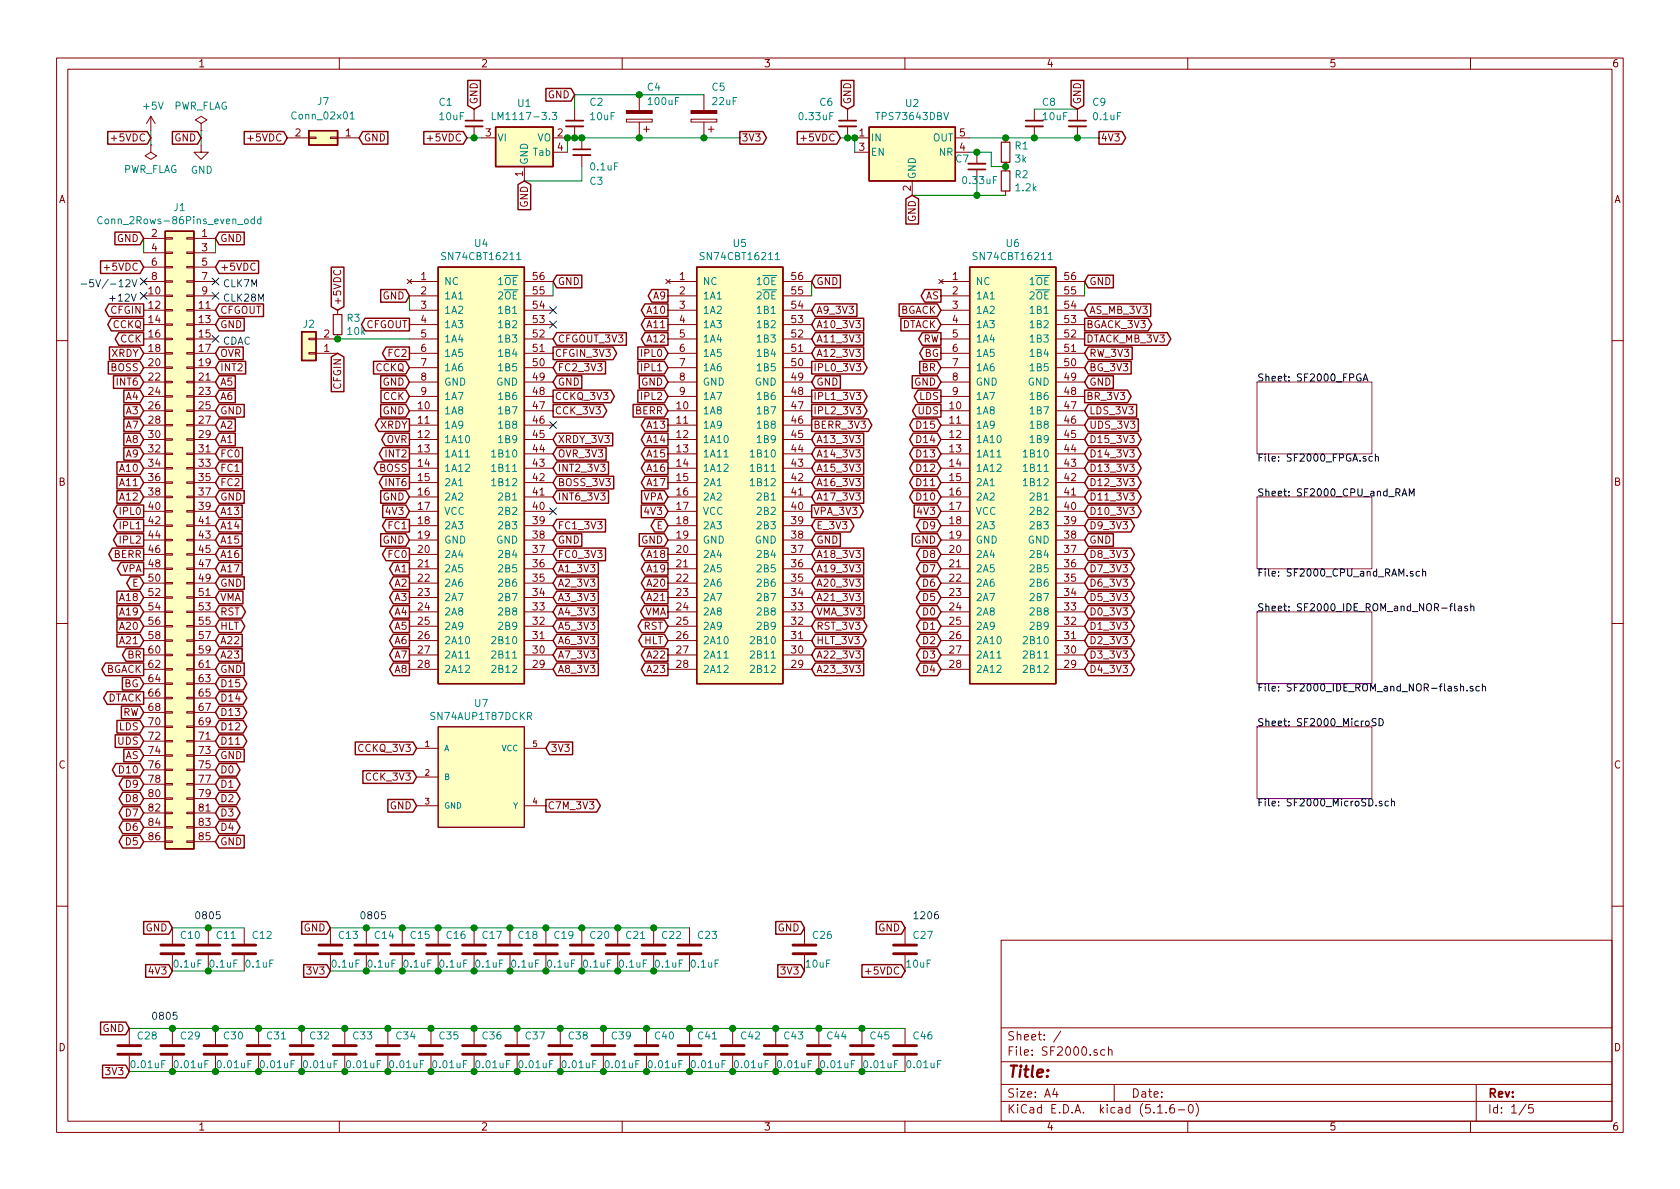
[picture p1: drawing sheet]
EESchema Schematic File Version 4
EELAYER 30 0
EELAYER END
$Descr A4 11693 8268
encoding utf-8
Sheet 1 5
Title ""
Date ""
Rev ""
Comp ""
Comment1 ""
Comment2 ""
Comment3 ""
Comment4 ""
$EndDescr
Text GLabel 1050 950  0    50   Input ~ 0
+5VDC
$Comp
L power:PWR_FLAG #FLG0101
U 1 1
P 1050 1000
F 0 "#FLG0101" H 1050 1075 50  0001 C CNN
F 1 "PWR_FLAG" H 1050 1173 50  0000 C CNN
F 2 "" H 1050 1000 50  0001 C CNN
F 3 "~" H 1050 1000 50  0001 C CNN
	1    1050 1000
	-1   0    0    1   
$EndComp
$Comp
L power:+5V #PWR0101
U 1 1
P 1050 900
F 0 "#PWR0101" H 1050 750 50  0001 C CNN
F 1 "+5V" H 1065 1073 50  0000 C CNN
F 2 "" H 1050 900 50  0001 C CNN
F 3 "" H 1050 900 50  0001 C CNN
	1    1050 900 
	1    0    0    -1  
$EndComp
Wire Wire Line
	1050 1000 1050 900 
$Comp
L power:PWR_FLAG #FLG0102
U 1 1
P 1400 900
F 0 "#FLG0102" H 1400 975 50  0001 C CNN
F 1 "PWR_FLAG" H 1400 1073 50  0000 C CNN
F 2 "" H 1400 900 50  0001 C CNN
F 3 "~" H 1400 900 50  0001 C CNN
	1    1400 900 
	1    0    0    -1  
$EndComp
$Comp
L power:GND #PWR0102
U 1 1
P 1400 1000
F 0 "#PWR0102" H 1400 750 50  0001 C CNN
F 1 "GND" H 1405 827 50  0000 C CNN
F 2 "" H 1400 1000 50  0001 C CNN
F 3 "" H 1400 1000 50  0001 C CNN
	1    1400 1000
	1    0    0    -1  
$EndComp
Wire Wire Line
	1400 900  1400 1000
Text GLabel 1400 950  0    50   Input ~ 0
GND
$Comp
L SF2000:Conn_2Rows-86Pins_even_odd J1
U 1 1
P 1250 3750
F 0 "J1" H 1250 6067 50  0000 C CNN
F 1 "Conn_2Rows-86Pins_even_odd" H 1250 5976 50  0000 C CNN
F 2 "SF2000:A500_86pin_Edge_Connector" H 1200 4050 50  0001 C CNN
F 3 "~" H 1200 4050 50  0001 C CNN
	1    1250 3750
	1    0    0    -1  
$EndComp
Text GLabel 1500 1650 2    50   Input ~ 0
GND
Text GLabel 1500 1850 2    50   Input ~ 0
+5VDC
Text GLabel 1000 1650 0    50   Input ~ 0
GND
Text GLabel 1000 1850 0    50   Input ~ 0
+5VDC
Text GLabel 1500 2250 2    50   Input ~ 0
GND
Text GLabel 1500 2150 2    50   Input ~ 0
CFGOUT
Text GLabel 1000 2250 0    50   Output ~ 0
CCKQ
Text GLabel 1000 2350 0    50   Output ~ 0
CCK
Text GLabel 1500 2450 2    50   Input ~ 0
OVR
Text GLabel 1000 2450 0    50   Input ~ 0
XRDY
Text GLabel 1500 2550 2    50   Input ~ 0
INT2
Text GLabel 1000 2550 0    50   Input ~ 0
BOSS
Text GLabel 1500 2650 2    50   Input ~ 0
A5
Text GLabel 1000 2650 0    50   Input ~ 0
INT6
Text GLabel 1500 2750 2    50   Input ~ 0
A6
Text GLabel 1000 2750 0    50   Input ~ 0
A4
Text GLabel 1500 2850 2    50   Input ~ 0
GND
Text GLabel 1000 2850 0    50   Input ~ 0
A3
Text GLabel 1500 2950 2    50   Input ~ 0
A2
Text GLabel 1000 2950 0    50   Input ~ 0
A7
Text GLabel 1500 3050 2    50   Input ~ 0
A1
Text GLabel 1000 3050 0    50   Input ~ 0
A8
Text GLabel 1500 3150 2    50   Input ~ 0
FC0
Text GLabel 1000 3150 0    50   Input ~ 0
A9
Text GLabel 1500 3250 2    50   Input ~ 0
FC1
Text GLabel 1000 3250 0    50   Input ~ 0
A10
Text GLabel 1500 3350 2    50   Input ~ 0
FC2
Text GLabel 1000 3350 0    50   Input ~ 0
A11
Text GLabel 1500 3450 2    50   Input ~ 0
GND
Text GLabel 1000 3450 0    50   Input ~ 0
A12
Text GLabel 1500 3550 2    50   Input ~ 0
A13
Text GLabel 1000 3550 0    50   Output ~ 0
IPL0
Text GLabel 1500 3650 2    50   Input ~ 0
A14
Text GLabel 1000 3650 0    50   Output ~ 0
IPL1
Text GLabel 1500 3750 2    50   Input ~ 0
A15
Text GLabel 1000 3750 0    50   Output ~ 0
IPL2
Text GLabel 1500 3850 2    50   Input ~ 0
A16
Text GLabel 1000 3850 0    50   Output ~ 0
BERR
Text GLabel 1500 3950 2    50   Input ~ 0
A17
Text GLabel 1000 3950 0    50   Output ~ 0
VPA
Text GLabel 1500 4050 2    50   Input ~ 0
GND
Text GLabel 1000 4050 0    50   BiDi ~ 0
E
Text GLabel 1500 4150 2    50   Input ~ 0
VMA
Text GLabel 1000 4150 0    50   Input ~ 0
A18
Text GLabel 1500 4250 2    50   BiDi ~ 0
RST
Text GLabel 1000 4250 0    50   Input ~ 0
A19
Text GLabel 1500 4350 2    50   BiDi ~ 0
HLT
Text GLabel 1000 4350 0    50   Input ~ 0
A20
Text GLabel 1500 4450 2    50   Input ~ 0
A22
Text GLabel 1000 4450 0    50   Input ~ 0
A21
Text GLabel 1500 4550 2    50   Input ~ 0
A23
Text GLabel 1000 4550 0    50   Output ~ 0
BR
Text GLabel 1500 4650 2    50   Input ~ 0
GND
Text GLabel 1000 4650 0    50   Output ~ 0
BGACK
Text GLabel 1500 4750 2    50   BiDi ~ 0
D15
Text GLabel 1000 4750 0    50   Input ~ 0
BG
Text GLabel 1500 4850 2    50   BiDi ~ 0
D14
Text GLabel 1000 4850 0    50   Output ~ 0
DTACK
Text GLabel 1500 4950 2    50   BiDi ~ 0
D13
Text GLabel 1000 4950 0    50   Input ~ 0
RW
Text GLabel 1500 5050 2    50   BiDi ~ 0
D12
Text GLabel 1000 5050 0    50   Input ~ 0
LDS
Text GLabel 1500 5150 2    50   BiDi ~ 0
D11
Text GLabel 1000 5150 0    50   Input ~ 0
UDS
Text GLabel 1500 5250 2    50   Input ~ 0
GND
Text GLabel 1000 5250 0    50   Input ~ 0
AS
Text GLabel 1500 5350 2    50   BiDi ~ 0
D0
Text GLabel 1000 5350 0    50   BiDi ~ 0
D10
Text GLabel 1500 5450 2    50   BiDi ~ 0
D1
Text GLabel 1000 5450 0    50   BiDi ~ 0
D9
Text GLabel 1500 5550 2    50   BiDi ~ 0
D2
Text GLabel 1000 5550 0    50   BiDi ~ 0
D8
Text GLabel 1500 5650 2    50   BiDi ~ 0
D3
Text GLabel 1000 5650 0    50   BiDi ~ 0
D7
Text GLabel 1500 5750 2    50   BiDi ~ 0
D4
Text GLabel 1000 5750 0    50   BiDi ~ 0
D6
Text GLabel 1500 5850 2    50   Input ~ 0
GND
Text GLabel 1000 5850 0    50   BiDi ~ 0
D5
Text GLabel 3850 2650 2    50   Input ~ 0
GND
Text GLabel 3850 3750 2    50   Input ~ 0
GND
Text GLabel 2850 2650 0    50   Input ~ 0
GND
Text GLabel 2850 3750 0    50   Input ~ 0
GND
Text GLabel 3850 1950 2    50   Input ~ 0
GND
Text GLabel 2850 3250 0    50   Output ~ 0
BOSS
Text GLabel 2850 4350 0    50   Output ~ 0
A5
Text GLabel 2850 3350 0    50   Output ~ 0
INT6
Text GLabel 2850 4450 0    50   Output ~ 0
A6
Text GLabel 2850 4250 0    50   Output ~ 0
A4
Text GLabel 2850 4150 0    50   Output ~ 0
A3
Text GLabel 2850 4050 0    50   Output ~ 0
A2
Text GLabel 2850 4550 0    50   Output ~ 0
A7
Text GLabel 2850 3950 0    50   Output ~ 0
A1
Text GLabel 2850 4650 0    50   Output ~ 0
A8
Text GLabel 2850 3850 0    50   Output ~ 0
FC0
Text GLabel 4650 2050 0    50   Output ~ 0
A9
Text GLabel 2850 3650 0    50   Output ~ 0
FC1
Text GLabel 4650 2150 0    50   Output ~ 0
A10
Text GLabel 2850 2450 0    50   Output ~ 0
FC2
Text GLabel 5650 2350 2    50   Input ~ 0
A11_3V3
Text GLabel 4650 2350 0    50   Output ~ 0
A12
Text GLabel 4650 2950 0    50   Output ~ 0
A13
Text GLabel 4650 2450 0    50   Input ~ 0
IPL0
Text GLabel 4650 3050 0    50   Output ~ 0
A14
Text GLabel 4650 2550 0    50   Input ~ 0
IPL1
Text GLabel 4650 3150 0    50   Output ~ 0
A15
Text GLabel 4650 2750 0    50   Input ~ 0
IPL2
Text GLabel 4650 3250 0    50   Output ~ 0
A16
Text GLabel 4650 2850 0    50   Input ~ 0
BERR
Text GLabel 4650 3350 0    50   Output ~ 0
A17
Text GLabel 4650 3450 0    50   Input ~ 0
VPA
Text GLabel 1200 6450 0    50   Input ~ 0
GND
Text GLabel 4650 3650 0    50   BiDi ~ 0
E
Text GLabel 4650 4250 0    50   Output ~ 0
VMA
Text GLabel 4650 3850 0    50   Output ~ 0
A18
Text GLabel 4650 4350 0    50   BiDi ~ 0
RST
Text GLabel 4650 3950 0    50   Output ~ 0
A19
Text GLabel 4650 4450 0    50   BiDi ~ 0
HLT
Text GLabel 4650 4050 0    50   Output ~ 0
A20
Text GLabel 4650 4550 0    50   Output ~ 0
A22
Text GLabel 4650 4150 0    50   Output ~ 0
A21
Text GLabel 4650 4650 0    50   Output ~ 0
A23
Text GLabel 6550 2550 0    50   Input ~ 0
BR
Text GLabel 6550 2150 0    50   Input ~ 0
BGACK
Text GLabel 6550 2950 0    50   BiDi ~ 0
D15
Text GLabel 6550 2450 0    50   Output ~ 0
BG
Text GLabel 6550 3050 0    50   BiDi ~ 0
D14
Text GLabel 6550 2250 0    50   Input ~ 0
DTACK
Text GLabel 6550 3150 0    50   BiDi ~ 0
D13
Text GLabel 6550 2350 0    50   Output ~ 0
RW
Text GLabel 6550 3250 0    50   BiDi ~ 0
D12
Text GLabel 6550 2750 0    50   Output ~ 0
LDS
Text GLabel 6550 3350 0    50   BiDi ~ 0
D11
Text GLabel 6550 2850 0    50   Output ~ 0
UDS
Text GLabel 6550 2050 0    50   Output ~ 0
AS
Text GLabel 6550 4250 0    50   BiDi ~ 0
D0
Text GLabel 6550 3450 0    50   BiDi ~ 0
D10
Text GLabel 6550 4350 0    50   BiDi ~ 0
D1
Text GLabel 6550 3650 0    50   BiDi ~ 0
D9
Text GLabel 6550 4450 0    50   BiDi ~ 0
D2
Text GLabel 6550 3850 0    50   BiDi ~ 0
D8
Text GLabel 6550 4550 0    50   BiDi ~ 0
D3
Text GLabel 6550 3950 0    50   BiDi ~ 0
D7
Text GLabel 6550 4650 0    50   BiDi ~ 0
D4
Text GLabel 6550 4050 0    50   BiDi ~ 0
D6
Text GLabel 6550 4150 0    50   BiDi ~ 0
D5
$Comp
L SF2000:SN74CBT16211 U4
U 1 1
P 3350 3250
F 0 "U4" H 3350 4817 50  0000 C CNN
F 1 "SN74CBT16211" H 3350 4726 50  0000 C CNN
F 2 "Package_SO:TSSOP-56_6.1x14mm_P0.5mm" H 5000 3700 50  0001 C CNN
F 3 "https://www.ti.com/lit/ds/symlink/sn74cbt16211a.pdf" H 5000 3700 50  0001 C CNN
	1    3350 3250
	1    0    0    -1  
$EndComp
Wire Wire Line
	3850 2050 3850 1950
Text GLabel 2850 3550 0    50   Input ~ 0
4V3
Text GLabel 5850 950  0    50   Input ~ 0
+5VDC
Text GLabel 6350 1350 3    50   Input ~ 0
GND
$Comp
L Regulator_Linear:LM1117-3.3 U1
U 1 1
P 3650 950
F 0 "U1" H 3650 1192 50  0000 C CNN
F 1 "LM1117-3.3" H 3650 1101 50  0000 C CNN
F 2 "Package_TO_SOT_SMD:SOT-223" H 3650 950 50  0001 C CNN
F 3 "http://www.ti.com/lit/ds/symlink/lm1117.pdf" H 3650 950 50  0001 C CNN
	1    3650 950 
	1    0    0    -1  
$EndComp
Text GLabel 3250 950  0    50   Input ~ 0
+5VDC
Text GLabel 3650 1250 3    50   Input ~ 0
GND
$Comp
L Device:C_Small C1
U 1 1
P 3300 850
F 0 "C1" H 3050 1000 50  0000 L CNN
F 1 "10uF" H 3050 900 50  0000 L CNN
F 2 "Capacitor_SMD:C_1206_3216Metric_Pad1.42x1.75mm_HandSolder" H 3300 850 50  0001 C CNN
F 3 "~" H 3300 850 50  0001 C CNN
	1    3300 850 
	1    0    0    -1  
$EndComp
Wire Wire Line
	3250 950  3300 950 
Connection ~ 3300 950 
Wire Wire Line
	3300 950  3350 950 
Text GLabel 3300 750  1    50   Input ~ 0
GND
$Comp
L Device:C_Small C2
U 1 1
P 4000 850
F 0 "C2" H 4100 1000 50  0000 L CNN
F 1 "10uF" H 4100 900 50  0000 L CNN
F 2 "Capacitor_SMD:C_1206_3216Metric_Pad1.42x1.75mm_HandSolder" H 4000 850 50  0001 C CNN
F 3 "~" H 4000 850 50  0001 C CNN
	1    4000 850 
	1    0    0    -1  
$EndComp
Text GLabel 4000 650  0    50   Input ~ 0
GND
Wire Wire Line
	3950 1050 3950 950 
Wire Wire Line
	3950 950  4000 950 
Connection ~ 3950 950 
Connection ~ 4000 950 
Wire Wire Line
	4000 950  4050 950 
$Comp
L Device:C_Small C3
U 1 1
P 4050 1050
F 0 "C3" H 4100 850 50  0000 L CNN
F 1 "0.1uF" H 4100 950 50  0000 L CNN
F 2 "Capacitor_SMD:C_0805_2012Metric_Pad1.15x1.40mm_HandSolder" H 4050 1050 50  0001 C CNN
F 3 "~" H 4050 1050 50  0001 C CNN
	1    4050 1050
	1    0    0    -1  
$EndComp
Wire Wire Line
	3650 1250 4050 1250
Wire Wire Line
	4050 1250 4050 1150
Text GLabel 5150 950  2    50   Output ~ 0
3V3
Connection ~ 4050 950 
Text GLabel 7650 950  2    50   Output ~ 0
4V3
$Comp
L Device:C_Small C6
U 1 1
P 5900 850
F 0 "C6" H 5700 1000 50  0000 L CNN
F 1 "0.33uF" H 5550 900 50  0000 L CNN
F 2 "Capacitor_SMD:C_1206_3216Metric_Pad1.42x1.75mm_HandSolder" H 5900 850 50  0001 C CNN
F 3 "~" H 5900 850 50  0001 C CNN
	1    5900 850 
	1    0    0    -1  
$EndComp
Text GLabel 5900 750  1    50   Input ~ 0
GND
$Comp
L Device:R_Small R2
U 1 1
P 7000 1250
F 0 "R2" H 7059 1296 50  0000 L CNN
F 1 "1.2k" H 7059 1205 50  0000 L CNN
F 2 "Resistor_SMD:R_0805_2012Metric_Pad1.15x1.40mm_HandSolder" H 7000 1250 50  0001 C CNN
F 3 "~" H 7000 1250 50  0001 C CNN
	1    7000 1250
	1    0    0    -1  
$EndComp
$Comp
L Device:R_Small R1
U 1 1
P 7000 1050
F 0 "R1" H 7059 1096 50  0000 L CNN
F 1 "3k" H 7059 1005 50  0000 L CNN
F 2 "Resistor_SMD:R_0805_2012Metric_Pad1.15x1.40mm_HandSolder" H 7000 1050 50  0001 C CNN
F 3 "~" H 7000 1050 50  0001 C CNN
	1    7000 1050
	1    0    0    -1  
$EndComp
$Comp
L Device:C_Small C9
U 1 1
P 7500 850
F 0 "C9" H 7600 1000 50  0000 L CNN
F 1 "0.1uF" H 7600 900 50  0000 L CNN
F 2 "Capacitor_SMD:C_0805_2012Metric_Pad1.15x1.40mm_HandSolder" H 7500 850 50  0001 C CNN
F 3 "~" H 7500 850 50  0001 C CNN
	1    7500 850 
	1    0    0    -1  
$EndComp
Text GLabel 7500 750  1    50   Input ~ 0
GND
Wire Wire Line
	1000 1750 1000 1650
Wire Wire Line
	1500 1750 1500 1650
Text GLabel 1000 2150 0    50   Output ~ 0
CFGIN
Text Notes 1550 2000 0    50   ~ 0
CLK7M
Text Notes 1550 2100 0    50   ~ 0
CLK28M
NoConn ~ 1000 1950
Text Notes 550  2000 0    50   ~ 0
-5V/-12V
NoConn ~ 1000 2050
Text Notes 750  2100 0    50   ~ 0
+12V
Text GLabel 1200 6750 0    50   Input ~ 0
4V3
$Comp
L Device:C C10
U 1 1
P 1200 6600
F 0 "C10" H 1250 6700 50  0000 L CNN
F 1 "0.1uF" H 1200 6500 50  0000 L CNN
F 2 "Capacitor_SMD:C_0805_2012Metric_Pad1.15x1.40mm_HandSolder" H 1238 6450 50  0001 C CNN
F 3 "~" H 1200 6600 50  0001 C CNN
	1    1200 6600
	1    0    0    -1  
$EndComp
$Comp
L Device:C C11
U 1 1
P 1450 6600
F 0 "C11" H 1500 6700 50  0000 L CNN
F 1 "0.1uF" H 1450 6500 50  0000 L CNN
F 2 "Capacitor_SMD:C_0805_2012Metric_Pad1.15x1.40mm_HandSolder" H 1488 6450 50  0001 C CNN
F 3 "~" H 1450 6600 50  0001 C CNN
	1    1450 6600
	1    0    0    -1  
$EndComp
$Comp
L Device:C C12
U 1 1
P 1700 6600
F 0 "C12" H 1750 6700 50  0000 L CNN
F 1 "0.1uF" H 1700 6500 50  0000 L CNN
F 2 "Capacitor_SMD:C_0805_2012Metric_Pad1.15x1.40mm_HandSolder" H 1738 6450 50  0001 C CNN
F 3 "~" H 1700 6600 50  0001 C CNN
	1    1700 6600
	1    0    0    -1  
$EndComp
Wire Wire Line
	1200 6450 1450 6450
Connection ~ 1450 6450
Wire Wire Line
	1450 6450 1700 6450
Wire Wire Line
	1200 6750 1450 6750
Connection ~ 1450 6750
Wire Wire Line
	1450 6750 1700 6750
Text Notes 1350 6400 0    50   ~ 0
0805
Text GLabel 5650 2650 2    50   Input ~ 0
GND
Text GLabel 5650 3750 2    50   Input ~ 0
GND
Text GLabel 4650 2650 0    50   Input ~ 0
GND
Text GLabel 4650 3750 0    50   Input ~ 0
GND
Text GLabel 5650 1950 2    50   Input ~ 0
GND
$Comp
L SF2000:SN74CBT16211 U5
U 1 1
P 5150 3250
F 0 "U5" H 5150 4817 50  0000 C CNN
F 1 "SN74CBT16211" H 5150 4726 50  0000 C CNN
F 2 "Package_SO:TSSOP-56_6.1x14mm_P0.5mm" H 6800 3700 50  0001 C CNN
F 3 "https://www.ti.com/lit/ds/symlink/sn74cbt16211a.pdf" H 6800 3700 50  0001 C CNN
	1    5150 3250
	1    0    0    -1  
$EndComp
Wire Wire Line
	5650 2050 5650 1950
Text GLabel 4650 3550 0    50   Input ~ 0
4V3
Text GLabel 7550 2650 2    50   Input ~ 0
GND
Text GLabel 7550 3750 2    50   Input ~ 0
GND
Text GLabel 6550 2650 0    50   Input ~ 0
GND
Text GLabel 6550 3750 0    50   Input ~ 0
GND
Text GLabel 7550 1950 2    50   Input ~ 0
GND
$Comp
L SF2000:SN74CBT16211 U6
U 1 1
P 7050 3250
F 0 "U6" H 7050 4817 50  0000 C CNN
F 1 "SN74CBT16211" H 7050 4726 50  0000 C CNN
F 2 "Package_SO:TSSOP-56_6.1x14mm_P0.5mm" H 8700 3700 50  0001 C CNN
F 3 "https://www.ti.com/lit/ds/symlink/sn74cbt16211a.pdf" H 8700 3700 50  0001 C CNN
	1    7050 3250
	1    0    0    -1  
$EndComp
Wire Wire Line
	7550 2050 7550 1950
Text GLabel 6550 3550 0    50   Input ~ 0
4V3
Text GLabel 2850 2250 0    50   Output ~ 0
CFGOUT
Text GLabel 2850 3050 0    50   Output ~ 0
OVR
Text GLabel 2850 3150 0    50   Output ~ 0
INT2
Text GLabel 2850 2550 0    50   Input ~ 0
CCKQ
Text GLabel 2850 2750 0    50   Input ~ 0
CCK
Text GLabel 2850 2950 0    50   Output ~ 0
XRDY
Text GLabel 2850 3450 0    50   Input ~ 0
GND
$Comp
L Connector_Generic:Conn_01x02 J2
U 1 1
P 2150 2450
F 0 "J2" H 2150 2250 50  0000 C CNN
F 1 "Conn_01x02" H 2230 2351 50  0001 L CNN
F 2 "Connector_PinHeader_2.54mm:PinHeader_1x02_P2.54mm_Vertical" H 2150 2450 50  0001 C CNN
F 3 "~" H 2150 2450 50  0001 C CNN
	1    2150 2450
	-1   0    0    1   
$EndComp
Text GLabel 2350 2450 3    50   Input ~ 0
CFGIN
$Comp
L Regulator_Linear:TPS73643DBV U2
U 1 1
P 6350 1050
F 0 "U2" H 6350 1392 50  0000 C CNN
F 1 "TPS73643DBV" H 6350 1301 50  0000 C CNN
F 2 "Package_TO_SOT_SMD:SOT-23-5" H 6350 1375 50  0001 C CIN
F 3 "http://www.ti.com/lit/ds/symlink/tps736.pdf" H 6350 1000 50  0001 C CNN
	1    6350 1050
	1    0    0    -1  
$EndComp
Wire Wire Line
	5850 950  5900 950 
Connection ~ 5900 950 
Wire Wire Line
	5900 950  5950 950 
Wire Wire Line
	5950 1050 5950 950 
Connection ~ 5950 950 
$Comp
L Device:C_Small C7
U 1 1
P 6800 1150
F 0 "C7" H 6850 1100 50  0000 L CNN
F 1 "0.33uF" H 6650 1250 50  0000 L CNN
F 2 "Capacitor_SMD:C_1206_3216Metric_Pad1.42x1.75mm_HandSolder" H 6800 1150 50  0001 C CNN
F 3 "~" H 6800 1150 50  0001 C CNN
	1    6800 1150
	-1   0    0    1   
$EndComp
Wire Wire Line
	6750 950  7000 950 
Connection ~ 7500 950 
Wire Wire Line
	7500 950  7650 950 
$Comp
L Device:C_Small C8
U 1 1
P 7200 850
F 0 "C8" H 7250 1000 50  0000 L CNN
F 1 "10uF" H 7250 900 50  0000 L CNN
F 2 "Capacitor_SMD:C_1206_3216Metric_Pad1.42x1.75mm_HandSolder" H 7200 850 50  0001 C CNN
F 3 "~" H 7200 850 50  0001 C CNN
	1    7200 850 
	1    0    0    -1  
$EndComp
Wire Wire Line
	6350 1350 6800 1350
Wire Wire Line
	6800 1350 6800 1250
Connection ~ 7000 950 
Wire Wire Line
	7000 950  7200 950 
Wire Wire Line
	7000 1150 6900 1150
Wire Wire Line
	6900 1150 6900 1050
Wire Wire Line
	6900 1050 6800 1050
Connection ~ 7000 1150
Connection ~ 6800 1050
Wire Wire Line
	6800 1050 6750 1050
Wire Wire Line
	6800 1350 7000 1350
Connection ~ 6800 1350
$Comp
L Device:R_Small R3
U 1 1
P 2350 2250
F 0 "R3" H 2409 2296 50  0000 L CNN
F 1 "10k" H 2409 2205 50  0000 L CNN
F 2 "Resistor_SMD:R_0805_2012Metric_Pad1.15x1.40mm_HandSolder" H 2350 2250 50  0001 C CNN
F 3 "~" H 2350 2250 50  0001 C CNN
	1    2350 2250
	1    0    0    -1  
$EndComp
Wire Wire Line
	2350 2350 2850 2350
Connection ~ 2350 2350
Text GLabel 2350 2150 1    50   Input ~ 0
+5VDC
NoConn ~ 1500 1950
NoConn ~ 1500 2050
Text GLabel 2850 2050 0    50   Input ~ 0
GND
$Comp
L Device:CP C5
U 1 1
P 4900 800
F 0 "C5" H 4850 600 50  0000 R CNN
F 1 "22uF" H 4850 700 50  0000 R CNN
F 2 "Capacitor_SMD:CP_Elec_5x5.8" H 4938 650 50  0001 C CNN
F 3 "~" H 4900 800 50  0001 C CNN
	1    4900 800 
	-1   0    0    1   
$EndComp
$Comp
L Device:CP C4
U 1 1
P 4450 800
F 0 "C4" H 4400 600 50  0000 R CNN
F 1 "100uF" H 4400 700 50  0000 R CNN
F 2 "Capacitor_SMD:CP_Elec_6.3x7.7" H 4488 650 50  0001 C CNN
F 3 "~" H 4450 800 50  0001 C CNN
	1    4450 800 
	-1   0    0    1   
$EndComp
Wire Wire Line
	4000 750  4000 650 
Wire Wire Line
	4000 650  4450 650 
Connection ~ 4450 650 
Wire Wire Line
	4450 650  4900 650 
Wire Wire Line
	4050 950  4450 950 
Connection ~ 4450 950 
Wire Wire Line
	4450 950  4900 950 
Connection ~ 4900 950 
Wire Wire Line
	4900 950  5150 950 
$Comp
L SF2000:SN74AUP1T87DCKR U7
U 1 1
P 3350 5400
F 0 "U7" H 3350 5915 50  0000 C CNN
F 1 "SN74AUP1T87DCKR" H 3350 5824 50  0000 C CNN
F 2 "SF2000:SOT-353_SC-70-5_Custom_Handsoldering" H 3850 6350 50  0001 C CNN
F 3 "https://www.ti.com/lit/ds/symlink/sn74lvc1g17-q1.pdf" H 3850 6350 50  0001 C CNN
	1    3350 5400
	1    0    0    -1  
$EndComp
Text GLabel 3800 5200 2    50   Input ~ 0
3V3
Text GLabel 3800 5600 2    50   Output ~ 0
C7M_3V3
Text GLabel 2900 5600 0    50   Input ~ 0
GND
Text GLabel 3850 2750 2    50   Output ~ 0
CCKQ_3V3
Text GLabel 3850 2850 2    50   Output ~ 0
CCK_3V3
Text GLabel 2900 5200 0    50   Input ~ 0
CCKQ_3V3
Text GLabel 2900 5400 0    50   Input ~ 0
CCK_3V3
NoConn ~ 3850 2150
NoConn ~ 3850 2250
Text GLabel 3850 2450 2    50   Output ~ 0
CFGIN_3V3
Text GLabel 3850 2350 2    50   Input ~ 0
CFGOUT_3V3
$Sheet
S 8750 2650 800  500 
U 620D263D
F0 "SF2000_FPGA" 50
F1 "SF2000_FPGA.sch" 50
$EndSheet
Text GLabel 3850 3050 2    50   Input ~ 0
XRDY_3V3
Text GLabel 3850 3150 2    50   Input ~ 0
OVR_3V3
Text GLabel 3850 3250 2    50   Input ~ 0
INT2_3V3
Text GLabel 3850 4350 2    50   Input ~ 0
A5_3V3
Text GLabel 3850 4450 2    50   Input ~ 0
A6_3V3
Text GLabel 3850 3350 2    50   Input ~ 0
BOSS_3V3
Text GLabel 3850 3450 2    50   Input ~ 0
INT6_3V3
Text GLabel 3850 4250 2    50   Input ~ 0
A4_3V3
Text GLabel 3850 4150 2    50   Input ~ 0
A3_3V3
Text GLabel 3850 4550 2    50   Input ~ 0
A7_3V3
Text GLabel 3850 4650 2    50   Input ~ 0
A8_3V3
Text GLabel 3850 4050 2    50   Input ~ 0
A2_3V3
Text GLabel 3850 3950 2    50   Input ~ 0
A1_3V3
Text GLabel 3850 3850 2    50   Input ~ 0
FC0_3V3
Text GLabel 3850 3650 2    50   Input ~ 0
FC1_3V3
Text GLabel 3850 2550 2    50   Input ~ 0
FC2_3V3
Text GLabel 5650 2150 2    50   Input ~ 0
A9_3V3
Text GLabel 5650 2250 2    50   Input ~ 0
A10_3V3
Text GLabel 4650 2250 0    50   Output ~ 0
A11
Text GLabel 5650 2450 2    50   Input ~ 0
A12_3V3
Text GLabel 5650 2550 2    50   Output ~ 0
IPL0_3V3
Text GLabel 5650 2750 2    50   Output ~ 0
IPL1_3V3
Text GLabel 5650 2850 2    50   Output ~ 0
IPL2_3V3
Text GLabel 5650 2950 2    50   Output ~ 0
BERR_3V3
Text GLabel 5650 3050 2    50   Input ~ 0
A13_3V3
Text GLabel 5650 3150 2    50   Input ~ 0
A14_3V3
Text GLabel 5650 3250 2    50   Input ~ 0
A15_3V3
Text GLabel 5650 3350 2    50   Input ~ 0
A16_3V3
Text GLabel 5650 3450 2    50   Input ~ 0
A17_3V3
Text GLabel 5650 3550 2    50   Output ~ 0
VPA_3V3
Text GLabel 5650 3650 2    50   BiDi ~ 0
E_3V3
$Sheet
S 8750 3450 800  500 
U 621DFEC4
F0 "SF2000_CPU_and_RAM" 50
F1 "SF2000_CPU_and_RAM.sch" 50
$EndSheet
Text GLabel 5650 3850 2    50   Input ~ 0
A18_3V3
Text GLabel 5650 3950 2    50   Input ~ 0
A19_3V3
Text GLabel 5650 4050 2    50   Input ~ 0
A20_3V3
Text GLabel 5650 4150 2    50   Input ~ 0
A21_3V3
Text GLabel 5650 4550 2    50   Input ~ 0
A22_3V3
Text GLabel 5650 4650 2    50   Input ~ 0
A23_3V3
Text GLabel 5650 4250 2    50   Input ~ 0
VMA_3V3
Text GLabel 5650 4350 2    50   BiDi ~ 0
RST_3V3
Text GLabel 5650 4450 2    50   BiDi ~ 0
HLT_3V3
Text GLabel 7550 2550 2    50   Input ~ 0
BG_3V3
Text GLabel 7550 2750 2    50   Output ~ 0
BR_3V3
Text GLabel 7550 2250 2    50   Output ~ 0
BGACK_3V3
Text GLabel 7550 2450 2    50   Input ~ 0
RW_3V3
Text GLabel 7550 2350 2    50   Output ~ 0
DTACK_MB_3V3
Text GLabel 7550 4250 2    50   BiDi ~ 0
D0_3V3
Text GLabel 7550 4350 2    50   BiDi ~ 0
D1_3V3
Text GLabel 7550 4450 2    50   BiDi ~ 0
D2_3V3
Text GLabel 7550 4550 2    50   BiDi ~ 0
D3_3V3
Text GLabel 7550 4650 2    50   BiDi ~ 0
D4_3V3
Text GLabel 7550 4150 2    50   BiDi ~ 0
D5_3V3
Text GLabel 7550 4050 2    50   BiDi ~ 0
D6_3V3
Text GLabel 7550 3950 2    50   BiDi ~ 0
D7_3V3
Text GLabel 7550 3850 2    50   BiDi ~ 0
D8_3V3
Text GLabel 7550 3650 2    50   BiDi ~ 0
D9_3V3
Text GLabel 7550 3550 2    50   BiDi ~ 0
D10_3V3
Text GLabel 7550 3450 2    50   BiDi ~ 0
D11_3V3
Text GLabel 7550 3350 2    50   BiDi ~ 0
D12_3V3
Text GLabel 7550 3250 2    50   BiDi ~ 0
D13_3V3
Text GLabel 7550 3150 2    50   BiDi ~ 0
D14_3V3
Text GLabel 7550 3050 2    50   BiDi ~ 0
D15_3V3
Text GLabel 7550 2150 2    50   Input ~ 0
AS_MB_3V3
Text GLabel 7550 2950 2    50   Input ~ 0
UDS_3V3
Text GLabel 7550 2850 2    50   Input ~ 0
LDS_3V3
NoConn ~ 3850 3550
Text Notes 2500 6400 0    50   ~ 0
0805
Text GLabel 900  7450 0    50   Input ~ 0
3V3
Text GLabel 900  7150 0    50   Input ~ 0
GND
Text GLabel 2300 6750 0    50   Input ~ 0
3V3
Text GLabel 2300 6450 0    50   Input ~ 0
GND
$Comp
L Device:C C13
U 1 1
P 2300 6600
F 0 "C13" H 2350 6700 50  0000 L CNN
F 1 "0.1uF" H 2300 6500 50  0000 L CNN
F 2 "Capacitor_SMD:C_0805_2012Metric_Pad1.15x1.40mm_HandSolder" H 2338 6450 50  0001 C CNN
F 3 "~" H 2300 6600 50  0001 C CNN
	1    2300 6600
	1    0    0    -1  
$EndComp
Wire Wire Line
	2700 7450 3000 7450
Connection ~ 2700 7450
Wire Wire Line
	2400 7450 2700 7450
Connection ~ 2400 7450
Wire Wire Line
	2100 7450 2400 7450
Connection ~ 2100 7450
Connection ~ 1800 7450
Wire Wire Line
	1800 7450 2100 7450
Wire Wire Line
	2700 7150 3000 7150
Connection ~ 2700 7150
Wire Wire Line
	2400 7150 2700 7150
Connection ~ 2400 7150
Wire Wire Line
	2100 7150 2400 7150
Connection ~ 2100 7150
Connection ~ 1800 7150
Wire Wire Line
	1800 7150 2100 7150
$Comp
L Device:C C30
U 1 1
P 1500 7300
F 0 "C30" H 1550 7400 50  0000 L CNN
F 1 "0.01uF" H 1500 7200 50  0000 L CNN
F 2 "Capacitor_SMD:C_0805_2012Metric_Pad1.15x1.40mm_HandSolder" H 1538 7150 50  0001 C CNN
F 3 "~" H 1500 7300 50  0001 C CNN
	1    1500 7300
	1    0    0    -1  
$EndComp
$Comp
L Device:C C34
U 1 1
P 2700 7300
F 0 "C34" H 2750 7400 50  0000 L CNN
F 1 "0.01uF" H 2700 7200 50  0000 L CNN
F 2 "Capacitor_SMD:C_0805_2012Metric_Pad1.15x1.40mm_HandSolder" H 2738 7150 50  0001 C CNN
F 3 "~" H 2700 7300 50  0001 C CNN
	1    2700 7300
	1    0    0    -1  
$EndComp
$Comp
L Device:C C33
U 1 1
P 2400 7300
F 0 "C33" H 2450 7400 50  0000 L CNN
F 1 "0.01uF" H 2400 7200 50  0000 L CNN
F 2 "Capacitor_SMD:C_0805_2012Metric_Pad1.15x1.40mm_HandSolder" H 2438 7150 50  0001 C CNN
F 3 "~" H 2400 7300 50  0001 C CNN
	1    2400 7300
	1    0    0    -1  
$EndComp
$Comp
L Device:C C29
U 1 1
P 1200 7300
F 0 "C29" H 1250 7400 50  0000 L CNN
F 1 "0.01uF" H 1200 7200 50  0000 L CNN
F 2 "Capacitor_SMD:C_0805_2012Metric_Pad1.15x1.40mm_HandSolder" H 1238 7150 50  0001 C CNN
F 3 "~" H 1200 7300 50  0001 C CNN
	1    1200 7300
	1    0    0    -1  
$EndComp
Wire Wire Line
	1500 7450 1800 7450
Connection ~ 1500 7450
Wire Wire Line
	1200 7450 1500 7450
Connection ~ 1200 7450
Wire Wire Line
	900  7450 1200 7450
Wire Wire Line
	1500 7150 1800 7150
Connection ~ 1500 7150
Wire Wire Line
	1200 7150 1500 7150
Connection ~ 1200 7150
Wire Wire Line
	900  7150 1200 7150
$Comp
L Device:C C36
U 1 1
P 3300 7300
F 0 "C36" H 3350 7400 50  0000 L CNN
F 1 "0.01uF" H 3300 7200 50  0000 L CNN
F 2 "Capacitor_SMD:C_0805_2012Metric_Pad1.15x1.40mm_HandSolder" H 3338 7150 50  0001 C CNN
F 3 "~" H 3300 7300 50  0001 C CNN
	1    3300 7300
	1    0    0    -1  
$EndComp
$Comp
L Device:C C35
U 1 1
P 3000 7300
F 0 "C35" H 3050 7400 50  0000 L CNN
F 1 "0.01uF" H 3000 7200 50  0000 L CNN
F 2 "Capacitor_SMD:C_0805_2012Metric_Pad1.15x1.40mm_HandSolder" H 3038 7150 50  0001 C CNN
F 3 "~" H 3000 7300 50  0001 C CNN
	1    3000 7300
	1    0    0    -1  
$EndComp
$Comp
L Device:C C32
U 1 1
P 2100 7300
F 0 "C32" H 2150 7400 50  0000 L CNN
F 1 "0.01uF" H 2100 7200 50  0000 L CNN
F 2 "Capacitor_SMD:C_0805_2012Metric_Pad1.15x1.40mm_HandSolder" H 2138 7150 50  0001 C CNN
F 3 "~" H 2100 7300 50  0001 C CNN
	1    2100 7300
	1    0    0    -1  
$EndComp
Text Notes 1050 7100 0    50   ~ 0
0805
$Comp
L Device:C C31
U 1 1
P 1800 7300
F 0 "C31" H 1850 7400 50  0000 L CNN
F 1 "0.01uF" H 1800 7200 50  0000 L CNN
F 2 "Capacitor_SMD:C_0805_2012Metric_Pad1.15x1.40mm_HandSolder" H 1838 7150 50  0001 C CNN
F 3 "~" H 1800 7300 50  0001 C CNN
	1    1800 7300
	1    0    0    -1  
$EndComp
$Comp
L Device:C C37
U 1 1
P 3600 7300
F 0 "C37" H 3650 7400 50  0000 L CNN
F 1 "0.01uF" H 3600 7200 50  0000 L CNN
F 2 "Capacitor_SMD:C_0805_2012Metric_Pad1.15x1.40mm_HandSolder" H 3638 7150 50  0001 C CNN
F 3 "~" H 3600 7300 50  0001 C CNN
	1    3600 7300
	1    0    0    -1  
$EndComp
$Comp
L Device:C C28
U 1 1
P 900 7300
F 0 "C28" H 950 7400 50  0000 L CNN
F 1 "0.01uF" H 900 7200 50  0000 L CNN
F 2 "Capacitor_SMD:C_0805_2012Metric_Pad1.15x1.40mm_HandSolder" H 938 7150 50  0001 C CNN
F 3 "~" H 900 7300 50  0001 C CNN
	1    900  7300
	1    0    0    -1  
$EndComp
Wire Wire Line
	3000 7150 3300 7150
Connection ~ 3000 7150
Connection ~ 3300 7150
Wire Wire Line
	3300 7150 3600 7150
Wire Wire Line
	3000 7450 3300 7450
Connection ~ 3000 7450
Connection ~ 3300 7450
Wire Wire Line
	3300 7450 3600 7450
$Comp
L Device:C C18
U 1 1
P 3550 6600
F 0 "C18" H 3600 6700 50  0000 L CNN
F 1 "0.1uF" H 3550 6500 50  0000 L CNN
F 2 "Capacitor_SMD:C_0805_2012Metric_Pad1.15x1.40mm_HandSolder" H 3588 6450 50  0001 C CNN
F 3 "~" H 3550 6600 50  0001 C CNN
	1    3550 6600
	1    0    0    -1  
$EndComp
$Comp
L Device:C C19
U 1 1
P 3800 6600
F 0 "C19" H 3850 6700 50  0000 L CNN
F 1 "0.1uF" H 3800 6500 50  0000 L CNN
F 2 "Capacitor_SMD:C_0805_2012Metric_Pad1.15x1.40mm_HandSolder" H 3838 6450 50  0001 C CNN
F 3 "~" H 3800 6600 50  0001 C CNN
	1    3800 6600
	1    0    0    -1  
$EndComp
Wire Wire Line
	2300 6450 2550 6450
Connection ~ 2550 6450
Wire Wire Line
	2550 6450 2800 6450
Wire Wire Line
	2300 6750 2550 6750
Connection ~ 2550 6750
Wire Wire Line
	2550 6750 2800 6750
$Comp
L Device:C C16
U 1 1
P 3050 6600
F 0 "C16" H 3100 6700 50  0000 L CNN
F 1 "0.1uF" H 3050 6500 50  0000 L CNN
F 2 "Capacitor_SMD:C_0805_2012Metric_Pad1.15x1.40mm_HandSolder" H 3088 6450 50  0001 C CNN
F 3 "~" H 3050 6600 50  0001 C CNN
	1    3050 6600
	1    0    0    -1  
$EndComp
Wire Wire Line
	2800 6450 3050 6450
Connection ~ 2800 6450
Wire Wire Line
	2800 6750 3050 6750
Connection ~ 2800 6750
$Comp
L Device:C C17
U 1 1
P 3300 6600
F 0 "C17" H 3350 6700 50  0000 L CNN
F 1 "0.1uF" H 3300 6500 50  0000 L CNN
F 2 "Capacitor_SMD:C_0805_2012Metric_Pad1.15x1.40mm_HandSolder" H 3338 6450 50  0001 C CNN
F 3 "~" H 3300 6600 50  0001 C CNN
	1    3300 6600
	1    0    0    -1  
$EndComp
$Comp
L Device:C C14
U 1 1
P 2550 6600
F 0 "C14" H 2600 6700 50  0000 L CNN
F 1 "0.1uF" H 2550 6500 50  0000 L CNN
F 2 "Capacitor_SMD:C_0805_2012Metric_Pad1.15x1.40mm_HandSolder" H 2588 6450 50  0001 C CNN
F 3 "~" H 2550 6600 50  0001 C CNN
	1    2550 6600
	1    0    0    -1  
$EndComp
$Comp
L Device:C C15
U 1 1
P 2800 6600
F 0 "C15" H 2850 6700 50  0000 L CNN
F 1 "0.1uF" H 2800 6500 50  0000 L CNN
F 2 "Capacitor_SMD:C_0805_2012Metric_Pad1.15x1.40mm_HandSolder" H 2838 6450 50  0001 C CNN
F 3 "~" H 2800 6600 50  0001 C CNN
	1    2800 6600
	1    0    0    -1  
$EndComp
Wire Wire Line
	3050 6450 3300 6450
Connection ~ 3050 6450
Connection ~ 3300 6450
Wire Wire Line
	3300 6450 3550 6450
Connection ~ 3550 6450
Wire Wire Line
	3550 6450 3800 6450
Wire Wire Line
	3050 6750 3300 6750
Connection ~ 3050 6750
Connection ~ 3300 6750
Wire Wire Line
	3300 6750 3550 6750
Connection ~ 3550 6750
Wire Wire Line
	3550 6750 3800 6750
$Comp
L Device:C C38
U 1 1
P 3900 7300
F 0 "C38" H 3950 7400 50  0000 L CNN
F 1 "0.01uF" H 3900 7200 50  0000 L CNN
F 2 "Capacitor_SMD:C_0805_2012Metric_Pad1.15x1.40mm_HandSolder" H 3938 7150 50  0001 C CNN
F 3 "~" H 3900 7300 50  0001 C CNN
	1    3900 7300
	1    0    0    -1  
$EndComp
Wire Wire Line
	3600 7150 3900 7150
Connection ~ 3600 7150
Wire Wire Line
	3600 7450 3900 7450
Connection ~ 3600 7450
Connection ~ 7200 950 
Wire Wire Line
	7200 950  7500 950 
Wire Wire Line
	7200 750  7500 750 
$Comp
L Device:C C39
U 1 1
P 4200 7300
F 0 "C39" H 4250 7400 50  0000 L CNN
F 1 "0.01uF" H 4200 7200 50  0000 L CNN
F 2 "Capacitor_SMD:C_0805_2012Metric_Pad1.15x1.40mm_HandSolder" H 4238 7150 50  0001 C CNN
F 3 "~" H 4200 7300 50  0001 C CNN
	1    4200 7300
	1    0    0    -1  
$EndComp
Wire Wire Line
	3900 7150 4200 7150
Connection ~ 3900 7150
Wire Wire Line
	3900 7450 4200 7450
Connection ~ 3900 7450
$Comp
L Device:C C40
U 1 1
P 4500 7300
F 0 "C40" H 4550 7400 50  0000 L CNN
F 1 "0.01uF" H 4500 7200 50  0000 L CNN
F 2 "Capacitor_SMD:C_0805_2012Metric_Pad1.15x1.40mm_HandSolder" H 4538 7150 50  0001 C CNN
F 3 "~" H 4500 7300 50  0001 C CNN
	1    4500 7300
	1    0    0    -1  
$EndComp
Wire Wire Line
	4200 7150 4500 7150
Connection ~ 4200 7150
Wire Wire Line
	4200 7450 4500 7450
Connection ~ 4200 7450
$Comp
L Device:C C41
U 1 1
P 4800 7300
F 0 "C41" H 4850 7400 50  0000 L CNN
F 1 "0.01uF" H 4800 7200 50  0000 L CNN
F 2 "Capacitor_SMD:C_0805_2012Metric_Pad1.15x1.40mm_HandSolder" H 4838 7150 50  0001 C CNN
F 3 "~" H 4800 7300 50  0001 C CNN
	1    4800 7300
	1    0    0    -1  
$EndComp
$Comp
L Device:C C42
U 1 1
P 5100 7300
F 0 "C42" H 5150 7400 50  0000 L CNN
F 1 "0.01uF" H 5100 7200 50  0000 L CNN
F 2 "Capacitor_SMD:C_0805_2012Metric_Pad1.15x1.40mm_HandSolder" H 5138 7150 50  0001 C CNN
F 3 "~" H 5100 7300 50  0001 C CNN
	1    5100 7300
	1    0    0    -1  
$EndComp
Wire Wire Line
	4500 7150 4800 7150
Connection ~ 4500 7150
Connection ~ 4800 7150
Wire Wire Line
	4800 7150 5100 7150
Wire Wire Line
	5100 7450 4800 7450
Connection ~ 4500 7450
Connection ~ 4800 7450
Wire Wire Line
	4800 7450 4500 7450
$Comp
L Device:C C43
U 1 1
P 5400 7300
F 0 "C43" H 5450 7400 50  0000 L CNN
F 1 "0.01uF" H 5400 7200 50  0000 L CNN
F 2 "Capacitor_SMD:C_0805_2012Metric_Pad1.15x1.40mm_HandSolder" H 5438 7150 50  0001 C CNN
F 3 "~" H 5400 7300 50  0001 C CNN
	1    5400 7300
	1    0    0    -1  
$EndComp
Wire Wire Line
	5100 7150 5400 7150
Connection ~ 5100 7150
Wire Wire Line
	5100 7450 5400 7450
Connection ~ 5100 7450
$Sheet
S 8750 4250 800  500 
U 627A6500
F0 "SF2000_IDE_ROM_and_NOR-flash" 50
F1 "SF2000_IDE_ROM_and_NOR-flash.sch" 50
$EndSheet
$Sheet
S 8750 5050 800  500 
U 62892CF3
F0 "SF2000_MicroSD" 50
F1 "SF2000_MicroSD.sch" 50
$EndSheet
$Comp
L Device:C C27
U 1 1
P 6300 6600
F 0 "C27" H 6350 6700 50  0000 L CNN
F 1 "10uF" H 6300 6500 50  0000 L CNN
F 2 "Capacitor_SMD:C_1206_3216Metric_Pad1.42x1.75mm_HandSolder" H 6338 6450 50  0001 C CNN
F 3 "~" H 6300 6600 50  0001 C CNN
	1    6300 6600
	1    0    0    -1  
$EndComp
Text GLabel 6300 6450 0    50   Input ~ 0
GND
Text GLabel 6300 6750 0    50   Input ~ 0
+5VDC
Text Notes 6350 6400 0    50   ~ 0
1206
$Comp
L Device:C C26
U 1 1
P 5600 6600
F 0 "C26" H 5650 6700 50  0000 L CNN
F 1 "10uF" H 5600 6500 50  0000 L CNN
F 2 "Capacitor_SMD:C_1206_3216Metric_Pad1.42x1.75mm_HandSolder" H 5638 6450 50  0001 C CNN
F 3 "~" H 5600 6600 50  0001 C CNN
	1    5600 6600
	1    0    0    -1  
$EndComp
Wire Wire Line
	3800 6450 4050 6450
Connection ~ 3800 6450
Wire Wire Line
	3800 6750 4050 6750
Connection ~ 3800 6750
$Comp
L Device:C C44
U 1 1
P 5700 7300
F 0 "C44" H 5750 7400 50  0000 L CNN
F 1 "0.01uF" H 5700 7200 50  0000 L CNN
F 2 "Capacitor_SMD:C_0805_2012Metric_Pad1.15x1.40mm_HandSolder" H 5738 7150 50  0001 C CNN
F 3 "~" H 5700 7300 50  0001 C CNN
	1    5700 7300
	1    0    0    -1  
$EndComp
Wire Wire Line
	5400 7150 5700 7150
Connection ~ 5400 7150
Wire Wire Line
	5400 7450 5700 7450
Connection ~ 5400 7450
$Comp
L Device:C C45
U 1 1
P 6000 7300
F 0 "C45" H 6050 7400 50  0000 L CNN
F 1 "0.01uF" H 6000 7200 50  0000 L CNN
F 2 "Capacitor_SMD:C_0805_2012Metric_Pad1.15x1.40mm_HandSolder" H 6038 7150 50  0001 C CNN
F 3 "~" H 6000 7300 50  0001 C CNN
	1    6000 7300
	1    0    0    -1  
$EndComp
Wire Wire Line
	5700 7150 6000 7150
Connection ~ 5700 7150
Wire Wire Line
	5700 7450 6000 7450
Connection ~ 5700 7450
$Comp
L Device:C C46
U 1 1
P 6300 7300
F 0 "C46" H 6350 7400 50  0000 L CNN
F 1 "0.01uF" H 6300 7200 50  0000 L CNN
F 2 "Capacitor_SMD:C_0805_2012Metric_Pad1.15x1.40mm_HandSolder" H 6338 7150 50  0001 C CNN
F 3 "~" H 6300 7300 50  0001 C CNN
	1    6300 7300
	1    0    0    -1  
$EndComp
Wire Wire Line
	6300 7150 6000 7150
Connection ~ 6000 7150
Wire Wire Line
	6300 7450 6000 7450
Connection ~ 6000 7450
$Comp
L Device:C C21
U 1 1
P 4300 6600
F 0 "C21" H 4350 6700 50  0000 L CNN
F 1 "0.1uF" H 4300 6500 50  0000 L CNN
F 2 "Capacitor_SMD:C_0805_2012Metric_Pad1.15x1.40mm_HandSolder" H 4338 6450 50  0001 C CNN
F 3 "~" H 4300 6600 50  0001 C CNN
	1    4300 6600
	1    0    0    -1  
$EndComp
$Comp
L Device:C C22
U 1 1
P 4550 6600
F 0 "C22" H 4600 6700 50  0000 L CNN
F 1 "0.1uF" H 4550 6500 50  0000 L CNN
F 2 "Capacitor_SMD:C_0805_2012Metric_Pad1.15x1.40mm_HandSolder" H 4588 6450 50  0001 C CNN
F 3 "~" H 4550 6600 50  0001 C CNN
	1    4550 6600
	1    0    0    -1  
$EndComp
Connection ~ 4050 6450
Connection ~ 4550 6450
Wire Wire Line
	4550 6450 4800 6450
Connection ~ 4050 6750
Connection ~ 4550 6750
Wire Wire Line
	4550 6750 4800 6750
$Comp
L Device:C C23
U 1 1
P 4800 6600
F 0 "C23" H 4850 6700 50  0000 L CNN
F 1 "0.1uF" H 4800 6500 50  0000 L CNN
F 2 "Capacitor_SMD:C_0805_2012Metric_Pad1.15x1.40mm_HandSolder" H 4838 6450 50  0001 C CNN
F 3 "~" H 4800 6600 50  0001 C CNN
	1    4800 6600
	1    0    0    -1  
$EndComp
Wire Wire Line
	4050 6450 4300 6450
Wire Wire Line
	4050 6750 4300 6750
$Comp
L Device:C C20
U 1 1
P 4050 6600
F 0 "C20" H 4100 6700 50  0000 L CNN
F 1 "0.1uF" H 4050 6500 50  0000 L CNN
F 2 "Capacitor_SMD:C_0805_2012Metric_Pad1.15x1.40mm_HandSolder" H 4088 6450 50  0001 C CNN
F 3 "~" H 4050 6600 50  0001 C CNN
	1    4050 6600
	1    0    0    -1  
$EndComp
Connection ~ 4300 6450
Wire Wire Line
	4300 6450 4550 6450
Connection ~ 4300 6750
Wire Wire Line
	4300 6750 4550 6750
$Comp
L Connector_Generic:Conn_02x01 J?
U 1 1
P 2300 950
AR Path="/620D263D/62359ABC" Ref="J?"  Part="1" 
AR Path="/62359ABC" Ref="J7"  Part="1" 
F 0 "J7" H 2350 700 50  0000 C CNN
F 1 "Conn_02x01" H 2350 800 50  0000 C CNN
F 2 "Connector_PinHeader_2.54mm:PinHeader_2x01_P2.54mm_Vertical" H 2300 950 50  0001 C CNN
F 3 "~" H 2300 950 50  0001 C CNN
	1    2300 950 
	-1   0    0    1   
$EndComp
Text GLabel 2000 950  0    50   Input ~ 0
+5VDC
Text GLabel 2500 950  2    50   Input ~ 0
GND
Text GLabel 5600 6450 0    50   Input ~ 0
GND
Text GLabel 5600 6750 0    50   Input ~ 0
3V3
Text GLabel 2850 2850 0    50   Input ~ 0
GND
NoConn ~ 3850 2950
Text Notes 1550 2400 0    50   ~ 0
CDAC
NoConn ~ 1500 2350
Wire Wire Line
	2850 2050 2850 2150
$EndSCHEMATC
